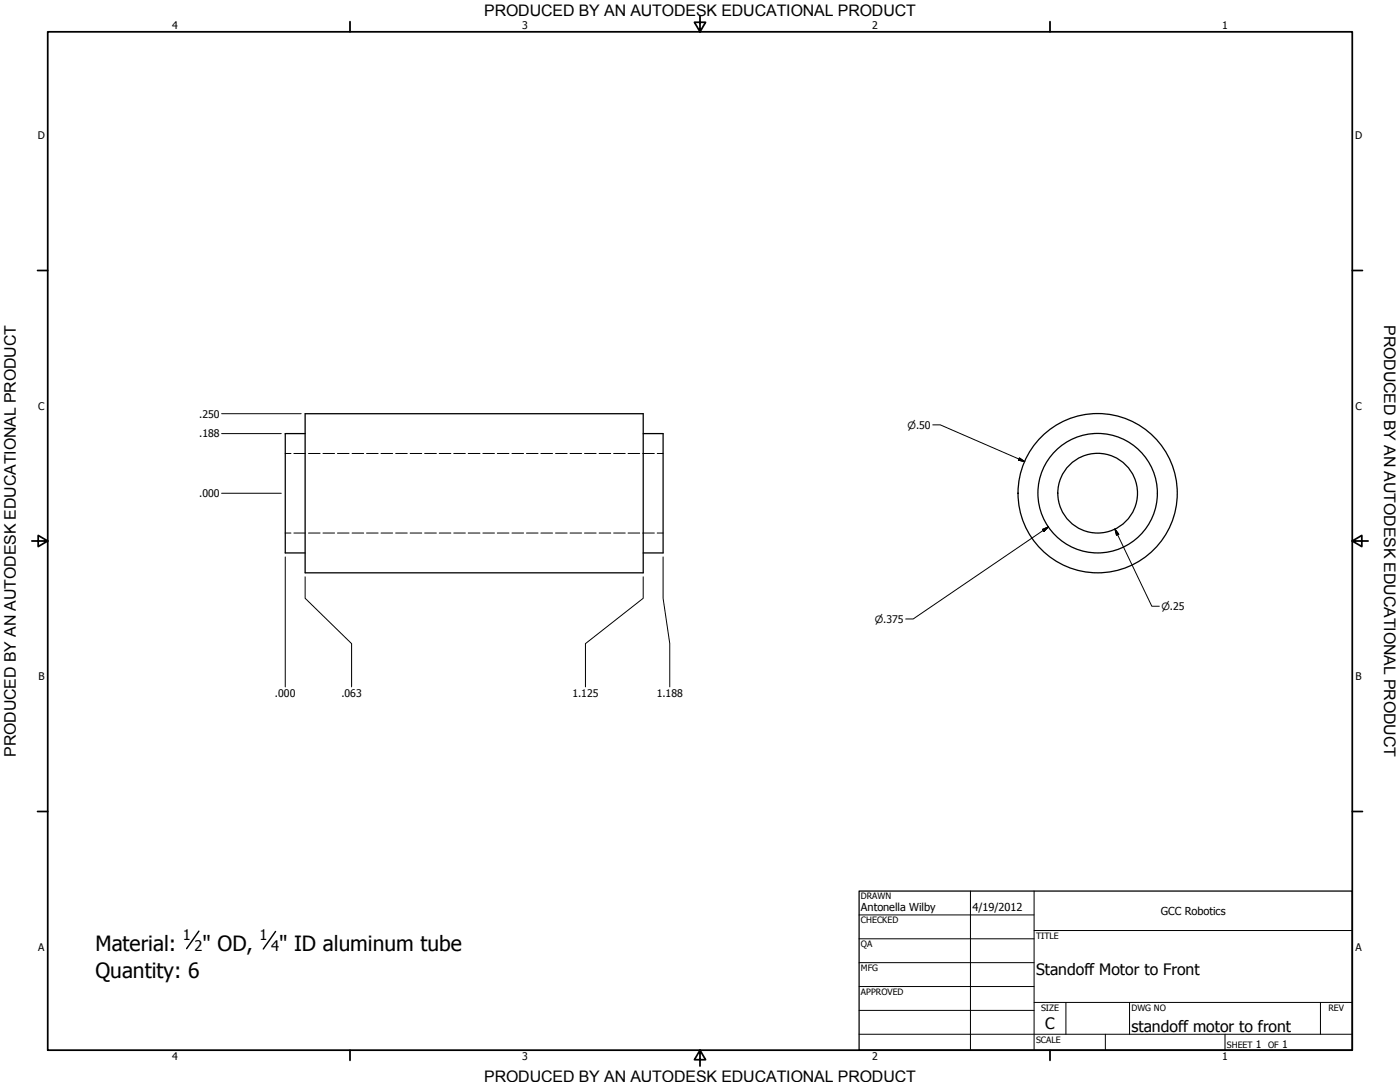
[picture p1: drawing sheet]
<svg xmlns="http://www.w3.org/2000/svg" width="559mm" height="432mm" viewBox="0 0 559 432" stroke-linecap="round" stroke-linejoin="round" font-family="sans-serif">
<!-- layer: Visible (ANSI) -->
<g fill="none" stroke="#000" stroke-width=".51">
<path d="M121.8 173h-7.9v47.7h7.9M121.8 165.1h134.9v63.5h-134.9zM256.7 173h8v47.7h-8"/>
<circle cx="438.1" cy="196.8" r="23.8"/>
<circle cx="438.1" cy="196.8" r="15.9"/>
<circle cx="438.1" cy="196.8" r="31.8"/>
</g>
<!-- layer: Hidden (ANSI) -->
<g fill="none" stroke="#000" stroke-width=".4">
<path d="M113.9 181h2.2M117.3 181h4.6M123.1 181h4.7M128.9 181h4.6M134.7 181h4.6M140.5 181h4.7M146.3 181h4.6M152.1 181h4.6M157.9 181h4.7M163.7 181h4.6M169.5 181h4.7M175.3 181h4.7"/>
<path d="M181.1 181h4.6M186.9 181h4.7M192.7 181h4.7M198.5 181h4.6M204.3 181h4.7M210.1 181h4.7M215.9 181h4.6M221.7 181h4.7M227.5 181h4.7M233.3 181h4.6M239.1 181h4.7M244.9 181h4.7"/>
<path d="M250.7 181h4.6M256.5 181h4.7M262.3 181h2.4M113.9 212.7h2.2M117.3 212.7h4.6M123.1 212.7h4.7M128.9 212.7h4.6M134.7 212.7h4.6M140.5 212.7h4.7M146.3 212.7h4.6M152.1 212.7h4.6M157.9 212.7h4.7"/>
<path d="M163.7 212.7h4.6M169.5 212.7h4.7M175.3 212.7h4.7M181.1 212.7h4.6M186.9 212.7h4.7M192.7 212.7h4.7M198.5 212.7h4.6M204.3 212.7h4.7M210.1 212.7h4.7M215.9 212.7h4.6M221.7 212.7h4.7M227.5 212.7h4.7"/>
<path d="M233.3 212.7h4.6M239.1 212.7h4.7M244.9 212.7h4.7M250.7 212.7h4.6M256.5 212.7h4.7M262.3 212.7h2.4"/>
</g>
<!-- layer: Border (ANSI) -->
<g fill="none" stroke="#000" stroke-width=".7">
<path d="M19 12.7h520.8v406.4h-520.8zM139.7 8.6v4.1M279.4 6.3v6.4l-2.2-3.8h4.4l-2.2 3.8M419.1 8.6v4.1M15 107.9h4M539.8 107.9h4M12.7 215.9h6.3l-3.8-2.2v4.4l3.8-2.2M539.8 215.9l3.8 2.2v-4.4l-3.8 2.2h6.3M15 323.8h4M539.8 323.8h4M139.7 419.1v4.1M279.4 419.1l2.2 3.8h-4.4l2.2-3.8v6.3"/>
<path d="M419.1 419.1v4.1"/>
</g>
<!-- layer: Title (ANSI) -->
<g fill="none" stroke="#000" stroke-width=".4">
<path d="M387.3 355.6v63.5M412.7 355.6v63.5M342.9 365.1h69.8M342.9 374.6h69.8M412.7 371.3h127.1M342.9 384.2h69.8M342.9 393.7h69.8M342.9 412.7h196.9M342.9 403.2h69.8M412.7 400h127.1M425.4 400v12.7M441.2 412.7v6.4"/>
<path d="M450.8 400v12.7M488.9 412.7v6.4M527 400v12.7"/>
</g>
<path d="M342.9 355.6h196.9v63.5h-196.9z" fill="none" stroke="#000" stroke-width=".51"/>
<!-- layer: Dimension (ANSI) -->
<g fill="none" stroke="#000" stroke-width=".4">
<path d="M88.5 173h23.8M88.5 165.1h31.7M372.3 169.5h3l33.7 14.7M88.5 196.8h23.8M406.9 182.8l2.1 1.4-2.5-.6zM416.1 211.3l2.4-1.1-1.8 1.9zM418.5 210.2l-54 36.8h-3M445 211.1l1.5 2.1-.9 .4zM445 211.1l14.7 30.8h3M113.9 222.2v51.9M121.8 230.2v8.6l18.5 18.1v17.2M256.7 230.2v8.6l-23 18.1v17.2"/>
<path d="M264.7 222.2v16.6l2.6 18.1v17.2"/>
</g>
<path d="M406.5 183.6l2.5 .6zM406.9 182.8l2.1 1.4-2.5-.6zM418.5 210.2l-1.8 1.9zM416.1 211.3l2.4-1.1-1.8 1.9zM445 211.1l1.5 2.1zM445 211.1l1.5 2.1-.9 .4z" fill="#000" stroke="#000" stroke-width=".4"/>
<!-- layer: Symbol (ANSI) -->
<path d="M79.4 371.6l-4.9 7M110 371.7l-4.9 7" fill="none" stroke="#000" stroke-width=".57"/>
<g font-size="8.4">
<text x="38.1" y="379.5">Material:</text>
<text x="80.8" y="379.5">&quot; OD,</text>
<text x="111.4" y="379.5">&quot; ID aluminum tube</text>
<text x="38.1" y="390.3">Quantity: 6</text>
</g>
<g font-size="6.4">
<text x="552.4" y="129.8" transform="rotate(90 552.4 129.8)">PRODUCED BY AN AUTODESK EDUCATIONAL PRODUCT</text>
<text x="6.3" y="302" transform="rotate(-90 6.3 302)">PRODUCED BY AN AUTODESK EDUCATIONAL PRODUCT</text>
</g>
<g font-size="6.3">
<text x="193.3" y="6.3">PRODUCED BY AN AUTODESK EDUCATIONAL PRODUCT</text>
<text x="413.5" y="389.1">Standoff Motor to Front</text>
<text x="417.2" y="410.6">C</text>
<text x="451.6" y="411.9">standoff motor to front</text>
<text x="193.3" y="431.8">PRODUCED BY AN AUTODESK EDUCATIONAL PRODUCT</text>
</g>
<g font-size="5.8">
<text x="73" y="375.1">1</text>
<text x="103.6" y="375.2">1</text>
<text x="77.7" y="379.5">2</text>
<text x="108.2" y="379.5">4</text>
</g>
<g font-size="4.4">
<text x="343.7" y="363.5">Antonella Wilby</text>
<text x="388.1" y="363.7">4/19/2012</text>
<text x="463.4" y="365.1">GCC Robotics</text>
</g>
<g font-size="4.2">
<text x="68.7" y="11.7">4</text>
<text x="208.4" y="11.7">3</text>
<text x="348.1" y="11.7">2</text>
<text x="487.8" y="11.7">1</text>
<text x="15.1" y="55.5">D</text>
<text x="540.9" y="55.5">D</text>
<text x="15.2" y="163.4">C</text>
<text x="79.5" y="166.6">.250</text>
<text x="541" y="163.4">C</text>
<text x="79.5" y="174.6">.188</text>
<text x="79.5" y="198.4">.000</text>
<text x="15.3" y="271.4">B</text>
<text x="541.1" y="271.4">B</text>
<text x="109.7" y="278.1">.000</text>
<text x="136.3" y="278.1">.063</text>
<text x="228.5" y="278.1">1.125</text>
<text x="262.1" y="278.1">1.188</text>
<text x="15.2" y="379.3">A</text>
<text x="541" y="379.3">A</text>
<text x="501.3" y="418.3">1</text>
<text x="511.8" y="418.3">1</text>
<text x="68.7" y="423.2">4</text>
<text x="208.4" y="423.2">3</text>
<text x="348.1" y="423.2">2</text>
<text x="487.8" y="423.2">1</text>
</g>
<g font-size="4">
<text x="362.2" y="171">⌀.50</text>
<text x="463.5" y="243.4">⌀.25</text>
<text x="349.1" y="248.5">⌀.375</text>
</g>
<g font-size="3.5">
<text x="343.7" y="358.9">DRAWN</text>
<text x="343.7" y="368.5">CHECKED</text>
<text x="413.5" y="374.6">TITLE</text>
<text x="343.7" y="378">QA</text>
<text x="343.7" y="387.5">MFG</text>
<text x="343.7" y="397.1">APPROVED</text>
<text x="415.5" y="403.4">SIZE</text>
<text x="451.6" y="403.4">DWG NO</text>
<text x="530.3" y="403.4">REV</text>
<text x="413.5" y="416.1">SCALE</text>
<text x="489.7" y="418.3">SHEET</text>
<text x="506.2" y="418.3">OF</text>
</g>
</svg>
